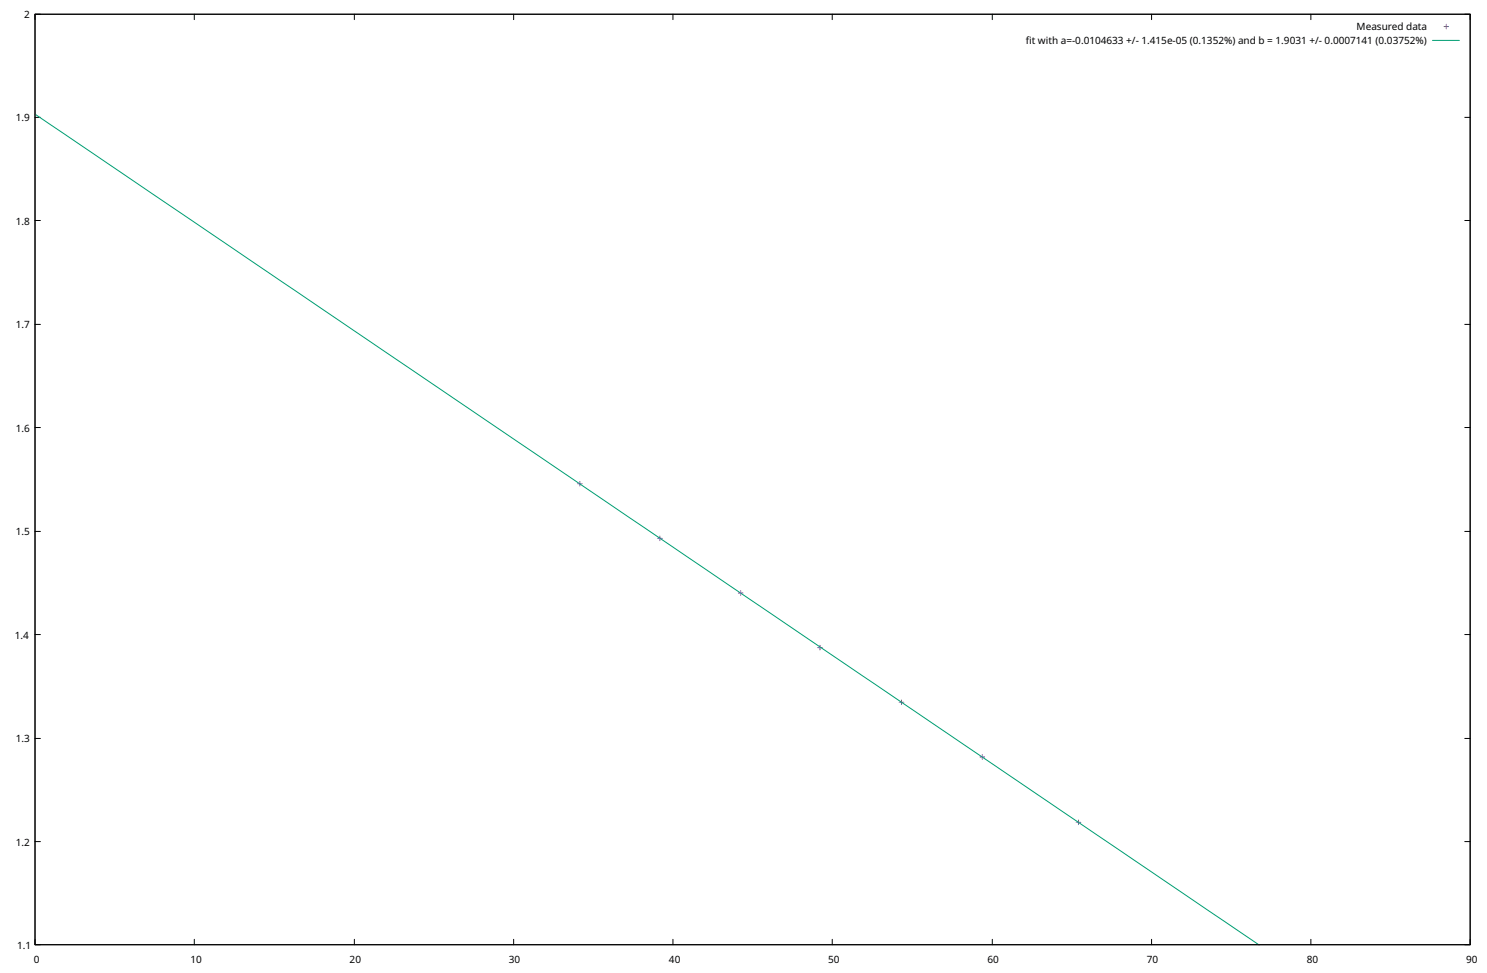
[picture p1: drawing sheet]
<svg xmlns="http://www.w3.org/2000/svg" width="682mm" height="446mm" viewBox="0 0 682 446" stroke-linecap="round" stroke-linejoin="round" font-family="sans-serif">
<g fill="none" stroke="#000" stroke-width=".46">
<path d="M16 7h658v426h-658zM19 7h-3v2M89 7v2M162 7v2M235 7v2M308 7v2M381 7v2M455 7v2M528 7v2M601 7v2M671 7h3v2M16 54h3"/>
<path d="M671 54h3M16 101h3M671 101h3M16 149h3M671 149h3M16 196h3M671 196h3M16 244h3M671 244h3M16 291h3M671 291h3M16 338h3"/>
<path d="M671 338h3M16 386h3M671 386h3M16 430v3h3M89 430v3M162 430v3M235 430v3M308 430v3M381 430v3M455 430v3M528 430v3M601 430v3"/>
<path d="M674 430v3h-3"/>
</g>
<g fill="none" stroke="#9400d3" stroke-width=".46">
<path d="M662 12h2M663 11v2M265 222h2M266 221v2M301 247h3M302 246v2M338 272h3M339 271v2M375 297h2M376 296v2M412 322h2M413 321v2"/>
<path d="M449 347h2M450 346v2M493 377h2M494 376v2"/>
</g>
<path d="M657 19h12M16 52l561 381" fill="none" stroke="#009e73" stroke-width=".46"/>
<g font-size="4.6">
<text x="11" y="8">2</text>
<text x="622" y="14">Measured data</text>
<text x="470" y="20">ft with a=-0.0104633 +/- 1.415e-05 (0.1352%) and b = 1.9031 +/- 0.0007141 (0.03752%)</text>
<text x="470" y="20">i</text>
<text x="7" y="55">1.9</text>
<text x="7" y="103">1.8</text>
<text x="7" y="150">1.7</text>
<text x="7" y="198">1.6</text>
<text x="7" y="245">1.5</text>
<text x="7" y="293">1.4</text>
<text x="7" y="340">1.3</text>
<text x="7" y="388">1.2</text>
<text x="8" y="435">1.1</text>
<text x="15" y="441">0</text>
<text x="87" y="441">10</text>
<text x="160" y="441">20</text>
<text x="233" y="441">30</text>
<text x="307" y="441">40</text>
<text x="380" y="441">50</text>
<text x="453" y="441">60</text>
<text x="526" y="441">70</text>
<text x="599" y="441">80</text>
<text x="672" y="441">90</text>
</g>
</svg>
